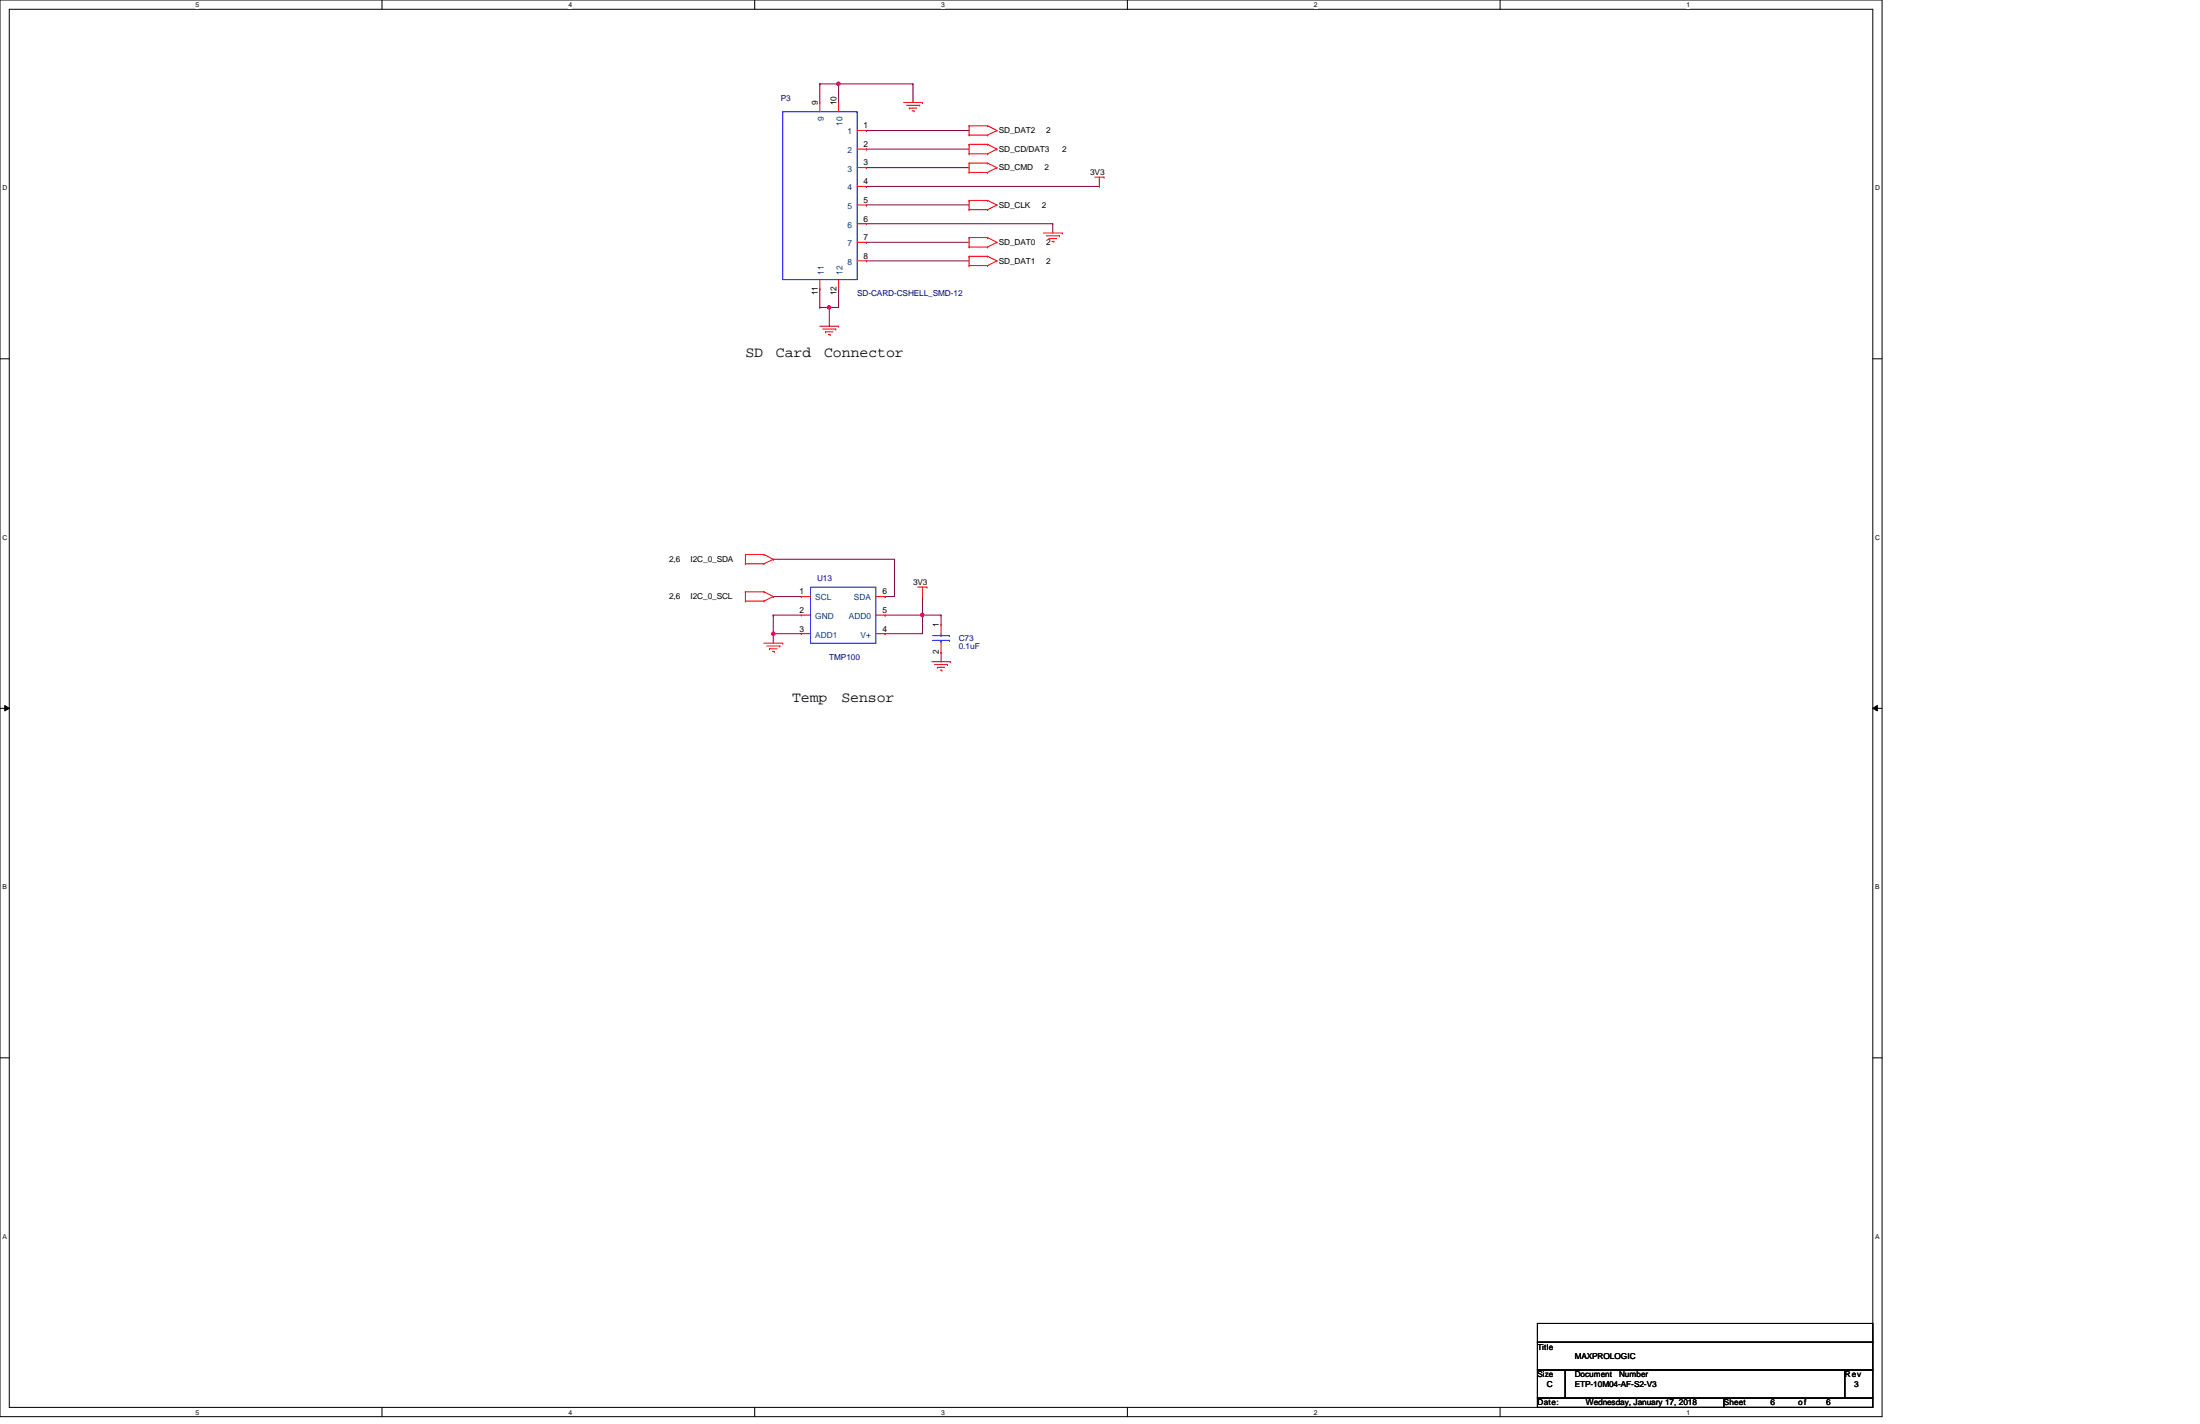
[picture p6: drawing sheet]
<svg xmlns="http://www.w3.org/2000/svg" width="432mm" height="279mm" viewBox="0 0 432 279" stroke-linecap="round" stroke-linejoin="round" font-family="sans-serif">
<path d="M0 0h369.4v278h-369.4zM1.8 1.8h365.8v274.3h-365.8z" fill="none" stroke="#000" stroke-width=".2"/>
<g fill="#fff">
<path d="M38.4 .2h.7v1.5h-.7z"/>
<path d="M38.4 276.4h.7v1.4h-.7z"/>
</g>
<path d="M75 0v1.8M75 276.1v1.9" fill="none" stroke="#000" stroke-width=".2"/>
<g fill="#fff">
<path d="M111.5 .2h.8v1.5h-.8z"/>
<path d="M111.5 276.4h.8v1.4h-.8z"/>
</g>
<path d="M148.1 0v1.8M148.1 276.1v1.9" fill="none" stroke="#000" stroke-width=".2"/>
<g fill="#fff">
<path d="M184.7 .2h.7v1.5h-.7z"/>
<path d="M184.7 276.4h.7v1.4h-.7z"/>
</g>
<path d="M221.3 0v1.8M221.3 276.1v1.9" fill="none" stroke="#000" stroke-width=".2"/>
<g fill="#fff">
<path d="M257.9 .2h.7v1.5h-.7z"/>
<path d="M257.9 276.4h.7v1.4h-.7z"/>
</g>
<path d="M294.4 0v1.8M294.4 276.1v1.9" fill="none" stroke="#000" stroke-width=".2"/>
<g fill="#fff">
<path d="M331 .2h.7v1.5h-.7z"/>
<path d="M331 276.4h.7v1.4h-.7z"/>
<path d="M.5 36.1h.9v1.5h-.9z"/>
<path d="M368 36.1h1v1.5h-1z"/>
<path d="M.5 104.7h.9v1.5h-.9z"/>
<path d="M368 104.7h1v1.5h-1z"/>
</g>
<path d="M0 70.4h1.8M367.6 70.4h1.8" fill="none" stroke="#000" stroke-width=".2"/>
<g fill="#fff">
<path d="M.5 173.3h.8v1.5h-.8z"/>
<path d="M368 173.3h.9v1.5h-.9z"/>
</g>
<path d="M0 139h1.8M.9 138.4l.9 .6-.9 .5zM367.6 139l.9-.6v1.1zM367.6 139h1.8" fill="none" stroke="#000" stroke-width=".2"/>
<path d="M.9 138.4l.9 .6-.9 .5zM367.6 139l.9-.6v1.1z" fill="#000"/>
<g fill="#fff">
<path d="M.5 241.9h.8v1.4h-.8z"/>
<path d="M368 241.9h.9v1.4h-.9z"/>
</g>
<path d="M0 207.6h1.8M367.6 207.6h1.8" fill="none" stroke="#000" stroke-width=".2"/>
<g fill="none" stroke="#800040" stroke-width=".2">
<path d="M170.1 36.6h.1M170.1 32.9h.1M170.1 29.3h.1M170.1 25.6h.1M170.1 36.6h45.7M170.1 32.9h20.1M170.1 29.3h20.1M170.1 25.6h20.1M160.9 56.7h.1M160.9 56.7v3.6M164.6 56.7h.1M164.6 56.7v3.6h-3.7"/>
<path d="M170.1 51.2h.1M170.1 47.5h.1M170.1 43.9h.1M170.1 40.2h.1M170.1 51.2h20.1M170.1 47.5h20.1M170.1 43.9h36.5M170.1 40.2h20.1M160.9 60.3h.1M162.8 60.3h.1M162.8 60.3v3.7"/>
</g>
<circle cx="162.7" cy="60.3" r=".34" fill="#f0f"/>
<circle cx="162.7" cy="60.3" r=".34" fill="none" stroke="#f0f" stroke-width=".2"/>
<path d="M160.9 16.5h.1M160.9 16.5v3.6M160.9 16.5h3.7" fill="none" stroke="#800040" stroke-width=".2"/>
<circle cx="164.5" cy="16.4" r=".34" fill="#f0f"/>
<circle cx="164.5" cy="16.4" r=".34" fill="none" stroke="#f0f" stroke-width=".2"/>
<path d="M164.6 16.5h.1M164.6 16.5v3.6M164.6 16.5h14.6M179.2 16.5h.1M179.2 16.5v3.6M206.6 43.9h.1M206.6 43.9v1.8M151.8 124.3h.1M151.8 120.7h.1M151.8 124.3h5.5M151.8 120.7v5.5M151.8 120.7h5.5" fill="none" stroke="#800040" stroke-width=".2"/>
<circle cx="151.8" cy="124.3" r=".34" fill="#f0f"/>
<circle cx="151.8" cy="124.3" r=".34" fill="none" stroke="#f0f" stroke-width=".2"/>
<path d="M173.7 120.7h.1M173.7 120.7h7.4M181.1 120.7h.1M181.1 120.7v3.6" fill="none" stroke="#800040" stroke-width=".2"/>
<circle cx="181" cy="120.7" r=".35" fill="#f0f"/>
<circle cx="181" cy="120.7" r=".35" fill="none" stroke="#f0f" stroke-width=".2"/>
<g fill="none" stroke="#800040" stroke-width=".2">
<path d="M151.8 109.7h.1M151.8 117.1h.1M151.8 109.7h23.8M151.8 117.1h5.5M173.7 117.1h.1M175.6 109.7h.1M175.6 109.7v7.4h-1.9M181.1 117.1h.1M181.1 117.1v3.6M173.7 124.3h.1M173.7 124.3h7.4M181.1 120.7h.1"/>
<path d="M181.1 120.7h3.6M184.7 128h.1M184.7 120.7h.1M184.7 120.7v1.8M184.7 128v1.8"/>
</g>
<g fill="none" stroke="#f00" stroke-width=".2">
<path d="M160.9 20.1h.1M160.9 20.1v1.8M164.6 20.1h.1M164.6 20.1v1.8M168.2 25.6h1.9M168.2 29.3h1.9M168.2 32.9h1.9M168.2 36.6h1.9M170.1 25.6h.1M170.1 29.3h.1M170.1 32.9h.1M170.1 36.6h.1"/>
<path d="M177.4 20.1h3.7M177.9 20.7h2.6M178.5 21.2h.1M178.5 21.2h1.5M179 21.8h.4M179.4 21.8h.1M180.5 20.7h.1M181.1 20.1h.1M190.2 39.3h.1M190.2 33.8h.1M190.2 32h.1M190.2 30.2h.1"/>
<path d="M190.2 28.3h.1M190.2 26.5h.1M190.2 24.7h.1M190.2 24.7v1.8M190.2 28.3v1.9M190.2 32v1.8M190.2 39.3v1.8M190.2 39.3h3.6M190.2 32h3.6M190.2 33.8h3.6M190.2 28.3h3.6M190.2 30.2h3.6"/>
<path d="M190.2 24.7h3.6M190.2 26.5h3.6M193.8 39.3h.1M193.8 32h.1M193.8 33.8h.1M193.8 28.3h.1M193.8 30.2h.1M193.8 24.7h.1M193.8 26.5h.1M193.8 39.3l1.9 .9M193.8 32l1.9 .9M193.8 28.3l1.9 1"/>
<path d="M193.8 24.7l1.9 .9M195.7 32.9h.1M195.7 29.3h.1M195.7 25.6h.1M195.7 32.9l-1.9 .9M195.7 29.3l-1.9 .9M195.7 25.6l-1.9 .9M214.9 34.8h1.8M215.8 36.6h.1M215.8 34.8v1.8M216.7 34.8h.1M160.9 56.7h.1"/>
<path d="M160.9 54.9v1.8M164.6 56.7h.1M164.6 54.9v1.8M168.2 40.2h1.9M168.2 43.9h1.9M168.2 47.5h1.9M168.2 51.2h1.9M170.1 40.2h.1M170.1 43.9h.1M170.1 47.5h.1M170.1 51.2h.1M190.2 52.1h.1"/>
<path d="M190.2 50.3h.1M190.2 48.5h.1M190.2 46.6h.1M190.2 41.1h.1M190.2 50.3h3.6M190.2 52.1h3.6M190.2 46.6v1.9M190.2 50.3v1.8M190.2 46.6h3.6M190.2 48.5h3.6M190.2 41.1h3.6M193.8 50.3h.1"/>
<path d="M193.8 52.1h.1M193.8 46.6h.1M193.8 48.5h.1M193.8 41.1h.1M193.8 50.3l1.9 .9M193.8 46.6l1.9 .9M195.7 51.2h.1M195.7 47.5h.1M195.7 40.2h.1M195.7 51.2l-1.9 .9M195.7 47.5l-1.9 1M195.7 40.2l-1.9 .9"/>
<path d="M204.8 45.7h3.7M205.4 46.3h2.5M205.9 46.8h.1M205.9 46.8h1.5M206.5 47.4h.3M206.8 47.4h.1M207.9 46.3h.1M208.5 45.7h.1M160.9 64h3.7M161.5 64.6h2.5M162 65.1h.1M162 65.1h1.5"/>
<path d="M162.6 65.7h.3M162.9 65.7h.1M164 64.6h.1M164.6 64h.1M146.3 110.6h.1M146.3 108.8h.1M146.3 117.9h.1M146.3 116.1h.1M146.3 108.8h3.6M146.3 110.6h3.6M146.3 108.8v1.8M146.3 116.1v1.8"/>
<path d="M146.3 116.1h3.6M146.3 117.9h3.6M149.9 108.8h.1M149.9 110.6h.1M149.9 116.1h.1M149.9 117.9h.1M149.9 108.8l1.9 .9M149.9 116.1l1.9 1M151.8 109.7h.1M151.8 117.1h.1M151.8 109.7l-1.9 .9M151.8 117.1l-1.9 .8"/>
<path d="M157.3 117.1h.1M157.3 117.1h1.8M171.9 117.1h1.8M173.7 117.1h.1M180.1 115.2h1.8M181.1 117.1h.1M181.1 115.2v1.9M181.9 115.2h.1M149.9 126.2h3.7M150.5 126.7h2.6M151 127.3h.1M151 127.3h1.5"/>
<path d="M151.6 127.8h.4M152 127.8h.1M153.1 126.7h.1M153.6 126.2h.1M157.3 120.7h.1M157.3 124.3h.1M157.3 120.7h1.8M157.3 124.3h1.8M171.9 120.7h1.8M171.9 124.3h1.8M173.7 120.7h.1M173.7 124.3h.1"/>
<path d="M182.9 129.8h3.6M183.4 130.4h2.6M184 130.9h.1M184 130.9h1.4M184.5 131.5h.4M184.7 122.5h.1M184.7 128h.1M184.7 122.5v1.8M184.7 126.2v1.8M184.9 131.5h.1M186 130.4h.1M186.5 129.8h.1"/>
</g>
<path d="M301.8 259.7h65.8v3.7h-65.8zM301.8 263.4h65.8v5.4h-65.8zM301.8 268.8h5.4v5.5h-5.4zM301.8 274.3h36.5v1.8h-36.5zM307.2 268.8h54.9v5.5h-54.9zM338.3 274.3h29.3v1.8h-29.3zM362.1 268.8h5.5v5.5h-5.5z" fill="none" stroke="#000" stroke-width=".2"/>
<path d="M153.6 21.9h14.6v33h-14.6zM159.1 115.2h12.8v11h-12.8zM183 125.6h3.4M183 124.7h3.4M184.7 124.7h.1M184.7 125.6h.1M184.7 124.3v.4M184.7 125.6v.6M186.4 125.6h.1M186.4 124.7h.1" fill="none" stroke="#00f" stroke-width=".2"/>
<circle cx="162.7" cy="60.3" r=".34" fill="#f0f"/>
<circle cx="162.7" cy="60.3" r=".34" fill="none" stroke="#f0f" stroke-width=".2"/>
<circle cx="164.5" cy="16.4" r=".34" fill="#f0f"/>
<circle cx="164.5" cy="16.4" r=".34" fill="none" stroke="#f0f" stroke-width=".2"/>
<circle cx="151.8" cy="124.3" r=".34" fill="#f0f"/>
<circle cx="151.8" cy="124.3" r=".34" fill="none" stroke="#f0f" stroke-width=".2"/>
<circle cx="181" cy="120.7" r=".35" fill="#f0f"/>
<circle cx="181" cy="120.7" r=".35" fill="none" stroke="#f0f" stroke-width=".2"/>
<g font-size="2.9">
<text x="146.3" y="70">SD</text>
<text x="152.3" y="70">Card</text>
<text x="161.8" y="70">Connector</text>
<text x="155.4" y="137.7">Temp</text>
<text x="165.1" y="137.7">Sensor</text>
</g>
<g font-size="1.7">
<text x="160.5" y="20.7" transform="rotate(-90 160.5 20.7)">9</text>
<text x="164.2" y="20.7" transform="rotate(-90 164.2 20.7)">10</text>
<text x="169.5" y="25.2">1</text>
<text x="169.5" y="28.8">2</text>
<text x="169.5" y="32.5">3</text>
<text x="169.5" y="36.2">4</text>
<text x="169.5" y="39.8">5</text>
<text x="169.5" y="43.5">6</text>
<text x="169.5" y="47.1">7</text>
<text x="169.5" y="50.8">8</text>
<text x="160.5" y="57.9" transform="rotate(-90 160.5 57.9)">11</text>
<text x="164.2" y="57.9" transform="rotate(-90 164.2 57.9)">12</text>
<text x="156.9" y="116.6">1</text>
<text x="173.2" y="116.6">6</text>
<text x="156.9" y="120.3">2</text>
<text x="156.9" y="123.9">3</text>
<text x="173.2" y="120.3">5</text>
<text x="173.2" y="123.9">4</text>
<text x="184.3" y="123.1" transform="rotate(-90 184.3 123.1)">1</text>
<text x="184.3" y="128.4" transform="rotate(-90 184.3 128.4)">2</text>
</g>
<g font-size="1.7" fill="#004080">
<text x="161.7" y="23.7" transform="rotate(-90 161.7 23.7)">9</text>
<text x="165.4" y="24.6" transform="rotate(-90 165.4 24.6)">10</text>
<text x="166.4" y="26.4">1</text>
<text x="166.4" y="30">2</text>
<text x="166.4" y="33.7">3</text>
<text x="166.4" y="37.3">4</text>
<text x="166.4" y="41">5</text>
<text x="166.4" y="44.7">6</text>
<text x="161.7" y="53.9" transform="rotate(-90 161.7 53.9)">11</text>
<text x="165.4" y="53.9" transform="rotate(-90 165.4 53.9)">12</text>
<text x="166.4" y="48.3">7</text>
<text x="166.4" y="51.9">8</text>
<text x="160" y="117.8">SCL</text>
<text x="167.6" y="117.8">SDA</text>
<text x="160" y="121.5">GND</text>
<text x="160" y="125.1">ADD1</text>
<text x="166.6" y="121.5">ADD0</text>
<text x="168.9" y="125.1">V+</text>
</g>
<g font-size="1.6" fill="#000080">
<text x="153.2" y="19.7">P3</text>
<text x="168.2" y="58.1">SD-CARD-CSHELL_SMD-12</text>
<text x="160.4" y="114.1">U13</text>
<text x="188.2" y="125.8">C73</text>
<text x="162.8" y="129.5">TMP100</text>
<text x="188.2" y="127.4">0.1uF</text>
</g>
<g font-size="1.6">
<text x="196" y="29.8">SD_CD/DAT3</text>
<text x="196" y="26.1">SD_DAT2</text>
<text x="205.4" y="26.1">2</text>
<text x="208.5" y="29.8">2</text>
<text x="196" y="33.4">SD_CMD</text>
<text x="205" y="33.4">2</text>
<text x="214" y="34.3">3V3</text>
<text x="196" y="40.8">SD_CLK</text>
<text x="204.5" y="40.8">2</text>
<text x="196" y="51.7">SD_DAT1</text>
<text x="196" y="48">SD_DAT0</text>
<text x="205.4" y="51.7">2</text>
<text x="205.4" y="48">2</text>
<text x="131.3" y="110.2">2,6</text>
<text x="135.5" y="110.2">I2C_0_SDA</text>
<text x="131.3" y="117.6">2,6</text>
<text x="135.5" y="117.6">I2C_0_SCL</text>
<text x="179.2" y="114.8">3V3</text>
<text x="301.8" y="264.8">Title</text>
<text x="309.1" y="266.6">MAXPROLOGIC</text>
<text x="301.8" y="270.3">Size</text>
<text x="301.8" y="275.8">Date:</text>
<text x="303.6" y="272.1">C</text>
<text x="309.1" y="272.1">ETP-10M04-AF-S2-V3</text>
<text x="309.1" y="270.3">Document</text>
<text x="311.2" y="275.8">Wednesday, January 17, 2018</text>
<text x="317.8" y="270.3">Number</text>
<text x="338.3" y="275.8">Sheet</text>
<text x="347.5" y="275.8">6</text>
<text x="352.9" y="275.8">of</text>
<text x="358.4" y="275.8">6</text>
<text x="362.1" y="270.3">Rev</text>
<text x="363.9" y="272.1">3</text>
</g>
<g font-size="1.3">
<text x="38.4" y="1.4">5</text>
<text x="111.5" y="1.4">4</text>
<text x="184.7" y="1.4">3</text>
<text x="257.9" y="1.4">2</text>
<text x="331" y="1.4">1</text>
<text x=".5" y="37.3">D</text>
<text x="368" y="37.3">D</text>
<text x=".5" y="105.9">C</text>
<text x="368" y="105.9">C</text>
<text x=".5" y="174.5">B</text>
<text x="368" y="174.5">B</text>
<text x=".5" y="243">A</text>
<text x="368" y="243">A</text>
<text x="38.4" y="277.5">5</text>
<text x="111.5" y="277.5">4</text>
<text x="184.7" y="277.5">3</text>
<text x="257.9" y="277.5">2</text>
<text x="331" y="277.5">1</text>
</g>
</svg>
